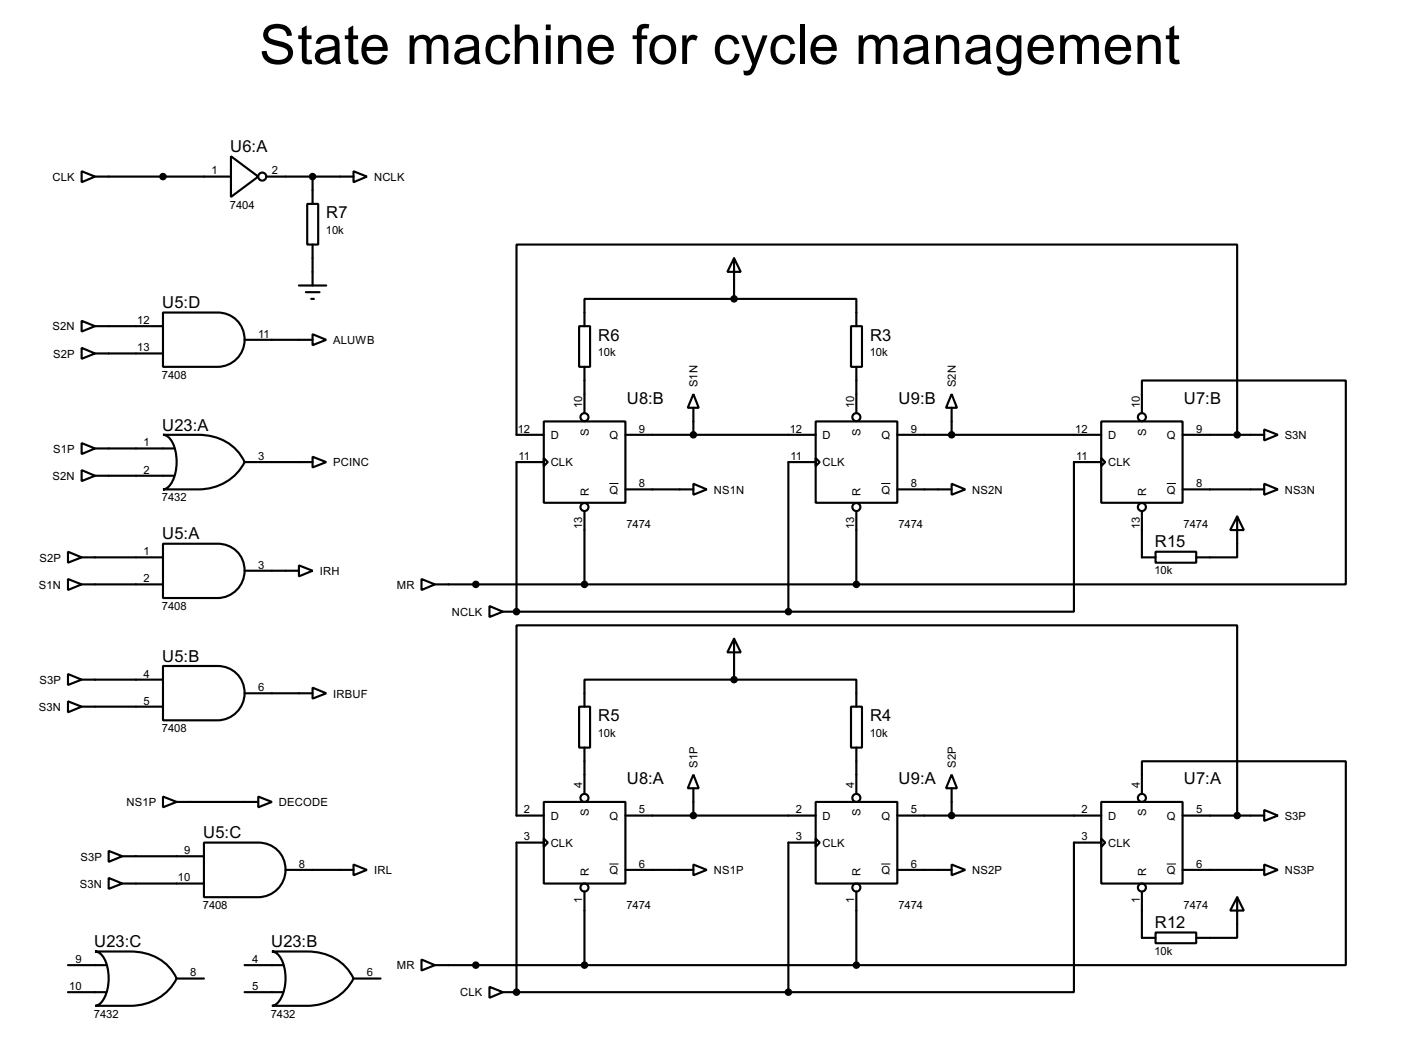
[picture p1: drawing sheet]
<svg xmlns="http://www.w3.org/2000/svg" width="262mm" height="198mm" viewBox="0 0 262 198" stroke-linecap="round" stroke-linejoin="round" font-family="sans-serif">
<g fill="none" stroke="#000" stroke-width=".4">
<path d="M15.3 32l2.5 1-2.5 1.1zM17.8 33h25.4M43.2 29.2l5.1 3.8-5.1 3.8zM49.8 33h16.3M57.4 38.1h2.1v7.6h-2.1zM58.4 33v5.1M66.1 32l2.5 1-2.5 1.1zM15.3 60l2.5 1-2.5 1zM30.5 58.4h10.2a5.1 5.1 0 0 1 5 5.1 5.1 5.1 0 0 1-5 5.1h-10.2zM55.9 53.4h5.1M57.2 54.6h2.5M58.2 55.9h.5"/>
<path d="M58.4 45.7v7.7M137.2 48.3l1.2 2.5h-2.5zM137.2 55.9h22.8v5.1M137.2 55.9h-28v5.1M137.2 48.3v7.6M15.3 65l2.5 1.1-2.5 1zM17.8 61h12.7M17.8 66.1h12.7M45.7 63.5h12.7M58.4 62.5l2.6 1-2.6 1zM101.6 78.8h15.3v15.2h-15.3zM108.2 61h2.1v7.6h-2.1z"/>
<path d="M109.2 68.6v8.6M129.6 73.7l1 2.5h-2.1zM129.6 76.2v5.1M152.4 78.8h15.3v15.2h-15.3zM159 61h2.1v7.6h-2.1zM160 68.6v8.6M177.8 73.7l1 2.5h-2zM177.8 76.2v5.1M205.8 78.8h15.2v15.2h-15.2zM213.4 77.2v-6.1h38.1v38.1h-91.5M15.3 82.8l2.5 1-2.5 1.1zM15.3 87.9l2.5 1-2.5 1z"/>
<path d="M17.8 83.8h14.7M17.8 88.9h14.7M30.5 81.3h6.6a9.1 9.1 0 0 1 8.6 5.1 9.5 9.5 0 0 1-8.6 5.1h-6.6a2.29 2.29 0 0 0 1.7-1.5 8.5 8.5 0 0 0-.4-7.9l-.9-.8zM45.7 86.4h12.7M58.4 85.4l2.6 1-2.6 1zM101.6 85.6l.8 .8-.8 .7zM101.6 81.3h-5.1v-35.6h134.7v35.6M101.6 86.4h-5.1v27.9M109.2 95.5v13.7M116.9 91.5h12.7M116.9 81.3h35.5M129.6 90.4l2.5 1.1-2.5 1z"/>
<path d="M152.4 85.6l.8 .8-.8 .7zM152.4 86.4h-5.1v27.9M160 95.5v13.7M167.7 91.5h10.1M167.7 81.3h38.1M177.8 90.4l2.6 1.1-2.6 1zM205.8 85.6l.7 .8-.7 .7zM205.8 86.4h-5.1v27.9h-53.4M213.4 95.5v8.7h2.5M221 91.5h15.2M221 81.3h15.2M231.2 96.5l1.2 2.6h-2.5z"/>
<path d="M231.2 96.5v7.7h-7.7M236.2 80.3l2.6 1-2.6 1zM236.2 90.4l2.6 1.1-2.6 1zM12.7 103.1l2.6 1.1-2.6 1zM12.7 108.2l2.6 1-2.6 1.1zM15.3 109.2h15.2M15.3 104.2h15.2M30.5 101.6h10.2a5.1 5.1 0 0 1 5 5.1 5.1 5.1 0 0 1-5 5.1h-10.2zM45.7 106.7h10.2M55.9 105.7l2.5 1-2.5 1zM78.8 108.2l2.5 1-2.5 1.1zM81.3 109.2h78.7"/>
<path d="M91.5 113.3l2.5 1-2.5 1zM94 114.3h53.3M137.2 119.4l1.2 2.5h-2.5zM137.2 119.4v7.6M215.9 103.1h7.6v2.1h-7.6zM12.7 126l2.6 1-2.6 1zM12.7 131.1l2.6 1-2.6 1zM15.3 127h15.2M15.3 132.1h15.2M30.5 124.5h10.2a5.1 5.1 0 0 1 5 5 5.1 5.1 0 0 1-5 5.1h-10.2zM45.7 129.6h12.7M58.4 128.5l2.6 1.1-2.6 1z"/>
<path d="M108.2 132.1h2.1v7.6h-2.1zM109.2 139.7v8.7M137.2 127h22.8v5.1M137.2 127h-28v5.1M159 132.1h2.1v7.6h-2.1zM160 139.7v8.7M20.3 159l2.6 1-2.6 1.1zM30.5 148.9l2.5 1-2.5 1zM33 149.9h15.3M38.1 157.5h10.2a5.1 5.1 0 0 1 5.1 5.1 5.1 5.1 0 0 1-5.1 5.1h-10.2zM48.3 148.9l2.5 1-2.5 1zM101.6 149.9h15.3v15.2h-15.3z"/>
<path d="M101.6 156.7l.8 .8-.8 .8zM101.6 152.4h-5.1v-35.5h134.7v35.5M101.6 157.5h-5.1v27.9M116.9 152.4h35.5M129.6 144.8l1 2.5h-2.1zM129.6 147.3v5.1M152.4 149.9h15.3v15.2h-15.3zM152.4 156.7l.8 .8-.8 .8zM152.4 157.5h-5.1v27.9M167.7 152.4h38.1M177.8 144.8l1 2.5h-2zM177.8 147.3v5.1"/>
<path d="M205.8 149.9h15.2v15.2h-15.2zM205.8 156.7l.7 .8-.7 .8zM205.8 157.5h-5.1v27.9h-53.4M213.4 148.4v-6.1h38.1v38.1h-91.5M221 152.4h15.2M236.2 151.4l2.6 1-2.6 1zM17.8 177.8h6.6a9.1 9.1 0 0 1 8.6 5.1 9.5 9.5 0 0 1-8.6 5.1h-6.6a2.29 2.29 0 0 0 1.7-1.5 8.5 8.5 0 0 0-.4-7.9l-.9-.7zM20.3 164.1l2.6 1-2.6 1zM22.9 160h15.2M22.9 165.1h15.2M50.8 177.8h6.6a9.2 9.2 0 0 1 8.7 5.1 9.6 9.6 0 0 1-8.7 5.1h-6.6a2.32 2.32 0 0 0 1.7-1.5 8.3 8.3 0 0 0-.3-7.9l-.9-.7zM53.4 162.6h12.7"/>
<path d="M66.1 161.6l2.5 1-2.5 1zM78.8 179.3l2.5 1.1-2.5 1zM109.2 166.6v13.8M116.9 162.6h12.7M129.6 161.6l2.5 1-2.5 1zM160 166.6v13.8M167.7 162.6h10.1M177.8 161.6l2.6 1-2.6 1zM213.4 166.6v8.7h2.5M215.9 174.3h7.6v2h-7.6zM221 162.6h15.2M231.2 167.7l1.2 2.5h-2.5z"/>
<path d="M231.2 167.7v7.6h-7.7M236.2 161.6l2.6 1-2.6 1zM12.7 180.4h7.1M12.7 185.4h7.1M33 182.9h5.1M45.7 180.4h7.1M45.7 185.4h7.1M66.1 182.9h5M81.3 180.4h78.7M91.5 184.4l2.5 1-2.5 1.1zM94 185.4h53.3"/>
<circle cx="49" cy="33" r=".75"/>
<circle cx="109.2" cy="78" r=".75"/>
<circle cx="160" cy="78" r=".75"/>
<circle cx="213.3" cy="78" r=".75"/>
<circle cx="109.2" cy="94.8" r=".75"/>
<circle cx="160" cy="94.8" r=".75"/>
<circle cx="213.3" cy="94.8" r=".75"/>
<circle cx="109.2" cy="149.1" r=".75"/>
<circle cx="160" cy="149.1" r=".75"/>
<circle cx="213.3" cy="149.1" r=".75"/>
<circle cx="109.2" cy="165.9" r=".75"/>
<circle cx="160" cy="165.9" r=".75"/>
<circle cx="213.3" cy="165.9" r=".75"/>
</g>
<g fill="#000">
<circle cx="96.5" cy="114.3" r=".2"/>
<circle cx="96.5" cy="185.4" r=".2"/>
</g>
<path d="M113.9 90.4h1.7M164.7 90.4h1.7M218 90.4h1.7M113.9 161.5h1.7M164.7 161.5h1.7M218 161.5h1.7" fill="none" stroke="#000" stroke-width=".19"/>
<g fill="#000" stroke="#000" stroke-width=".4">
<circle cx="30.4" cy="33" r=".5"/>
<circle cx="58.4" cy="33" r=".5"/>
<circle cx="137.1" cy="55.9" r=".5"/>
<circle cx="129.5" cy="81.3" r=".5"/>
<circle cx="177.8" cy="81.3" r=".5"/>
<circle cx="231.1" cy="81.3" r=".5"/>
<circle cx="88.9" cy="109.2" r=".5"/>
<circle cx="96.5" cy="114.3" r=".5"/>
<circle cx="109.2" cy="109.2" r=".5"/>
<circle cx="147.3" cy="114.3" r=".5"/>
<circle cx="160" cy="109.2" r=".5"/>
<circle cx="137.1" cy="127" r=".5"/>
<circle cx="129.5" cy="152.4" r=".5"/>
<circle cx="177.8" cy="152.4" r=".5"/>
<circle cx="231.1" cy="152.4" r=".5"/>
<circle cx="88.9" cy="180.4" r=".5"/>
<circle cx="96.5" cy="185.4" r=".5"/>
<circle cx="109.2" cy="180.4" r=".5"/>
<circle cx="147.3" cy="185.4" r=".5"/>
<circle cx="160" cy="180.4" r=".5"/>
</g>
<text font-size="11.5" x="48.4" y="12">State machine for cycle management</text>
<g font-size="3.5">
<text x="43" y="28.4">U6:A</text>
<text x="61" y="40.8">R7</text>
<text x="30.3" y="57.6">U5:D</text>
<text x="111.8" y="63.7">R6</text>
<text x="162.6" y="63.7">R3</text>
<text x="117.1" y="75.4">U8:B</text>
<text x="167.9" y="75.4">U9:B</text>
<text x="221.2" y="75.4">U7:B</text>
<text x="30.3" y="80.4">U23:A</text>
<text x="30.3" y="100.8">U5:A</text>
<text x="215.8" y="102.3">R15</text>
<text x="30.3" y="123.7">U5:B</text>
<text x="111.8" y="134.8">R5</text>
<text x="162.6" y="134.8">R4</text>
<text x="117.1" y="146.5">U8:A</text>
<text x="167.9" y="146.5">U9:A</text>
<text x="221.2" y="146.5">U7:A</text>
<text x="38" y="156.7">U5:C</text>
<text x="215.8" y="173.5">R12</text>
<text x="17.6" y="177">U23:C</text>
<text x="50.7" y="177">U23:B</text>
</g>
<g font-size="2.4">
<text x="9.8" y="33.8">CLK</text>
<text x="39.5" y="32.6">1</text>
<text x="50.8" y="32.6">2</text>
<text x="69.9" y="33.8">NCLK</text>
<text x="43" y="39">7404</text>
<text x="60.9" y="43.7">10k</text>
<text x="9.8" y="61.7">S2N</text>
<text x="25.7" y="60.6">12</text>
<text x="25.7" y="65.6">13</text>
<text x="48.3" y="63.1">11</text>
<text x="62.2" y="64.3">ALUWB</text>
<text x="9.9" y="66.9">S2P</text>
<text x="30.3" y="70.8">7408</text>
<text x="111.7" y="66.6">10k</text>
<text x="162.5" y="66.6">10k</text>
<text x="108.8" y="76.2" transform="rotate(-90 108.8 76.2)">10</text>
<text x="130.4" y="72.4" transform="rotate(-90 130.4 72.4)">S1N</text>
<text x="159.6" y="76.2" transform="rotate(-90 159.6 76.2)">10</text>
<text x="178.6" y="72.4" transform="rotate(-90 178.6 72.4)">S2N</text>
<text x="213" y="76.2" transform="rotate(-90 213 76.2)">10</text>
<text x="26.8" y="83.4">1</text>
<text x="96.8" y="80.8">12</text>
<text x="102.9" y="82.1">D</text>
<text x="110" y="81.4" transform="rotate(-90 110 81.4)">S</text>
<text x="113.9" y="82.1">Q</text>
<text x="119.4" y="80.8">9</text>
<text x="147.6" y="80.8">12</text>
<text x="153.7" y="82.1">D</text>
<text x="160.8" y="81.4" transform="rotate(-90 160.8 81.4)">S</text>
<text x="164.7" y="82.1">Q</text>
<text x="170.2" y="80.8">9</text>
<text x="200.9" y="80.8">12</text>
<text x="207" y="82.1">D</text>
<text x="214.2" y="81.4" transform="rotate(-90 214.2 81.4)">S</text>
<text x="218" y="82.1">Q</text>
<text x="223.5" y="80.8">9</text>
<text x="240" y="82.1">S3N</text>
<text x="9.8" y="89.7">S2N</text>
<text x="9.9" y="84.6">S1P</text>
<text x="26.8" y="88.5">2</text>
<text x="48.3" y="86">3</text>
<text x="62.2" y="87.1">PCINC</text>
<text x="96.9" y="86">11</text>
<text x="102.9" y="87.1">CLK</text>
<text x="147.7" y="86">11</text>
<text x="153.7" y="87.1">CLK</text>
<text x="201.1" y="86">11</text>
<text x="207" y="87.1">CLK</text>
<text x="30.3" y="93.7">7432</text>
<text x="110" y="92.7" transform="rotate(-90 110 92.7)">R</text>
<text x="113.9" y="92.3">Q</text>
<text x="119.4" y="91.1">8</text>
<text x="133.4" y="92.3">NS1N</text>
<text x="160.8" y="92.7" transform="rotate(-90 160.8 92.7)">R</text>
<text x="164.7" y="92.3">Q</text>
<text x="170.2" y="91.1">8</text>
<text x="181.6" y="92.3">NS2N</text>
<text x="214.2" y="92.7" transform="rotate(-90 214.2 92.7)">R</text>
<text x="218" y="92.3">Q</text>
<text x="223.5" y="91.1">8</text>
<text x="240" y="92.3">NS3N</text>
<text x="108.8" y="98.8" transform="rotate(-90 108.8 98.8)">13</text>
<text x="117.1" y="98.7">7474</text>
<text x="159.6" y="98.8" transform="rotate(-90 159.6 98.8)">13</text>
<text x="167.9" y="98.7">7474</text>
<text x="213" y="98.8" transform="rotate(-90 213 98.8)">13</text>
<text x="221.2" y="98.7">7474</text>
<text x="7.4" y="105">S2P</text>
<text x="26.8" y="103.8">1</text>
<text x="48.3" y="106.3">3</text>
<text x="59.7" y="107.5">IRH</text>
<text x="215.7" y="107.4">10k</text>
<text x="7.3" y="110">S1N</text>
<text x="26.8" y="108.8">2</text>
<text x="30.3" y="114">7408</text>
<text x="74.1" y="110">MR</text>
<text x="84.4" y="115.1">NCLK</text>
<text x="7.4" y="127.8">S3P</text>
<text x="26.8" y="126.6">4</text>
<text x="26.8" y="131.7">5</text>
<text x="48.3" y="129.2">6</text>
<text x="62.2" y="130.4">IRBUF</text>
<text x="7.3" y="132.9">S3N</text>
<text x="30.3" y="136.8">7408</text>
<text x="111.7" y="137.7">10k</text>
<text x="162.5" y="137.7">10k</text>
<text x="130.4" y="143.5" transform="rotate(-90 130.4 143.5)">S1P</text>
<text x="178.6" y="143.5" transform="rotate(-90 178.6 143.5)">S2P</text>
<text x="108.8" y="147.3" transform="rotate(-90 108.8 147.3)">4</text>
<text x="159.6" y="147.3" transform="rotate(-90 159.6 147.3)">4</text>
<text x="213" y="147.3" transform="rotate(-90 213 147.3)">4</text>
<text x="23.6" y="150.7">NS1P</text>
<text x="52.1" y="150.7">DECODE</text>
<text x="97.9" y="152">2</text>
<text x="102.9" y="153.2">D</text>
<text x="110" y="152.5" transform="rotate(-90 110 152.5)">S</text>
<text x="113.9" y="153.2">Q</text>
<text x="119.4" y="152">5</text>
<text x="148.7" y="152">2</text>
<text x="153.7" y="153.2">D</text>
<text x="160.8" y="152.5" transform="rotate(-90 160.8 152.5)">S</text>
<text x="164.7" y="153.2">Q</text>
<text x="170.2" y="152">5</text>
<text x="202.1" y="152">2</text>
<text x="207" y="153.2">D</text>
<text x="214.2" y="152.5" transform="rotate(-90 214.2 152.5)">S</text>
<text x="218" y="153.2">Q</text>
<text x="223.5" y="152">5</text>
<text x="240" y="153.2">S3P</text>
<text x="15" y="160.8">S3P</text>
<text x="34.4" y="159.6">9</text>
<text x="97.9" y="157.1">3</text>
<text x="102.9" y="158.3">CLK</text>
<text x="148.7" y="157.1">3</text>
<text x="153.7" y="158.3">CLK</text>
<text x="202.1" y="157.1">3</text>
<text x="207" y="158.3">CLK</text>
<text x="14.9" y="165.9">S3N</text>
<text x="33.3" y="164.7">10</text>
<text x="55.9" y="162.2">8</text>
<text x="69.9" y="163.4">IRL</text>
<text x="110" y="163.8" transform="rotate(-90 110 163.8)">R</text>
<text x="113.9" y="163.4">Q</text>
<text x="119.4" y="162.2">6</text>
<text x="133.4" y="163.4">NS1P</text>
<text x="160.8" y="163.8" transform="rotate(-90 160.8 163.8)">R</text>
<text x="164.7" y="163.4">Q</text>
<text x="170.2" y="162.2">6</text>
<text x="181.6" y="163.4">NS2P</text>
<text x="214.1" y="163.8" transform="rotate(-90 214.1 163.8)">R</text>
<text x="218" y="163.4">Q</text>
<text x="223.5" y="162.2">6</text>
<text x="240" y="163.4">NS3P</text>
<text x="37.9" y="169.9">7408</text>
<text x="108.8" y="168.8" transform="rotate(-90 108.8 168.8)">1</text>
<text x="117.1" y="169.9">7474</text>
<text x="159.6" y="168.8" transform="rotate(-90 159.6 168.8)">1</text>
<text x="167.9" y="169.9">7474</text>
<text x="213" y="168.8" transform="rotate(-90 213 168.8)">1</text>
<text x="221.2" y="169.9">7474</text>
<text x="14.1" y="180">9</text>
<text x="47.1" y="180">4</text>
<text x="215.7" y="178.5">10k</text>
<text x="13" y="185">10</text>
<text x="35.6" y="182.5">8</text>
<text x="47.1" y="185">5</text>
<text x="68.6" y="182.5">6</text>
<text x="74.1" y="181.2">MR</text>
<text x="17.6" y="190.1">7432</text>
<text x="50.6" y="190.1">7432</text>
<text x="86" y="186.2">CLK</text>
</g>
</svg>
